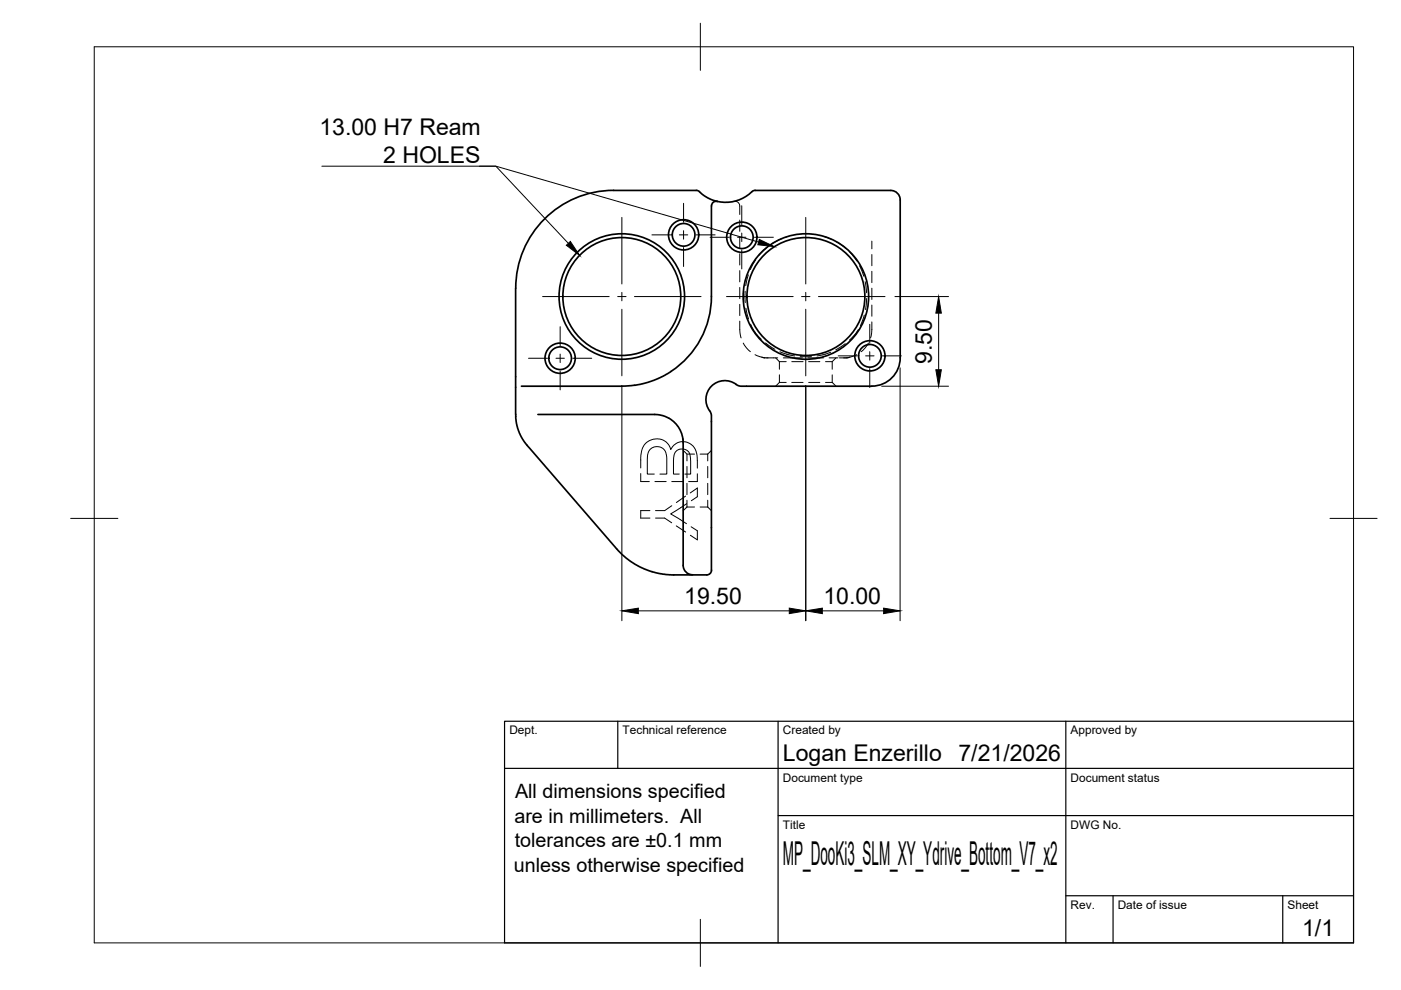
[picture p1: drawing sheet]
<svg xmlns="http://www.w3.org/2000/svg" width="297mm" height="210mm" viewBox="0 0 297 210" stroke-linecap="round" stroke-linejoin="round" font-family="sans-serif">
<!-- layer: Visible -->
<g fill="none" stroke="#000" stroke-width=".36">
<path d="M130.1 40.4h17.5M130.1 40.4a20.8 20.8 0 0 0-20.8 20.7v27.6l.3 1.6 .5 1.4 .8 1.5 .9 1.2 18.9 21.9a16 16 0 0 0 7.6 4.9M147.6 40.4a1.57 1.57 0 0 1 1.2 .7l1.3 .9 1.8 .7a8.3 8.3 0 0 0 7.5-2M152.1 42.7a1.01 1.01 0 0 0-1.2 1l-.1 19.2a19 19 0 0 1-8.5 15.8M160.1 40.4h28.8a2 2 0 0 1 2 2v33.5a6 6 0 0 1-6 6M160.1 40.4l-.7 .2M142.3 78.8l-2.7 1.5-2.3 .8-2.6 .6-2.9 .2M110.6 81.9h21.2M114 87.9h24.9l2 .4a6.1 6.1 0 0 1 3.9 5.6v25a2.85 2.85 0 0 0 1 2.7l1 .3M184.8 81.9h-27.7l-.6-.1a4.1 4.1 0 0 0-5.7 .1 4.1 4.1 0 0 0-.1 5.7l.1 .4v31.4a3.7 3.7 0 0 1-.2 2.2l-.8 .3h-7.5l-1.8-.2-2.2-.5"/>
<circle cx="144.9" cy="49.8" r="3.2"/>
<circle cx="144.9" cy="49.8" r="2.4"/>
<circle cx="157.3" cy="50.3" r="3.2"/>
<circle cx="157.3" cy="50.3" r="2.4"/>
<circle cx="118.8" cy="75.9" r="3.2"/>
<circle cx="118.8" cy="75.9" r="2.4"/>
<circle cx="131.8" cy="62.9" r="13.3"/>
<circle cx="131.8" cy="62.9" r="12.5"/>
<circle cx="170.9" cy="62.9" r="13.3"/>
<circle cx="170.9" cy="62.9" r="12.5"/>
<circle cx="184.4" cy="75.4" r="3.2"/>
<circle cx="184.4" cy="75.4" r="2.4"/>
</g>
<!-- layer: Hidden -->
<g fill="none" stroke="#000" stroke-width=".21">
<path d="M155.6 42.7a1 1 0 0 1 1.2 1v1.8M156.8 46.7v2.3M156.8 50.2v2.4M156.8 53.8v2.4M156.8 57.4v2.4M158.7 58.3l-.6 2.3M160.2 55.1l-1.1 2M162.6 52.4l-1.6 1.7M165.7 50.6l-2.1 1.1M166.9 50.2l-.3 .1M174.9 50.2l1.4 .6M177.4 51.3l1.9 1.4"/>
<path d="M180.2 53.5l1.5 1.8M182.2 56.4l.9 2.2M183.4 59.7l.3 2.4M184.8 51.1v1.7M184.8 54v2.3M184.8 57.5v2.4M156.8 68.1a9 9 0 0 0 .3 3.5M156.8 61v2.3M156.8 64.5v2.4M157.6 72.7l.6 1 .9 .9M158 61.8v2.3M158.1 65.3l.6 2.3"/>
<path d="M159.1 68.7l1 1.8 1.3 1.4M160.1 75.2l1.8 .6 1 .1M161.5 75.7l.7 .2M162.3 72.7l2 1.4M162.5 75.9h2.4M164.4 75.9l.8 .8M165.2 76.7h1.5M165.2 76.7v1.6M165.2 79.5v1.6M165.4 74.6l1.7 .6 1.4 .3M166.1 75.9h4M167.9 76.7h2.4"/>
<path d="M169.7 75.6h2.3M171.3 75.9h3.3M171.4 76.7h2.4M175 76.7h1.4M175.8 75.9h1.9M176.1 74.7l-2.9 .8M176.4 79.5v1.6M177.2 75.9l-.8 .8v1.6M179.2 72.9l-2 1.3M180.2 75.7l-.5 .2h-1.7M181.6 75.2l-1.8 .6-.9 .1M182 69.9l-.9 1.2-1 1"/>
<path d="M183.2 66.8l-.8 2.2M183.7 63.3l-.2 2.3M184.1 72.7l-.6 1-.9 .9M184.8 68.3a8.6 8.6 0 0 1-.2 3.3M184.8 61.1v2.4M184.8 64.7v2.3M135.8 99.2l.1-2.6 .2-1.2 .3-.8 .5-.6 .7-.5 .9-.4 .8-.1 .9 .1 .9 .5 .7 .7 .4 1 .7-.9 1.1-.7h1.3l1.2 .5 .9 1 .3 1.1 .1 3M144.8 92.9v1M144.8 95.5l.8 .8h1.7M145.6 96.3v1.4M145.6 98.9v2.4M148.4 96.3h1.7"/>
<path d="M150.1 98.9v2.4M150.1 96.3v1.4M150.8 95.5l-.7 .8M165.2 81.1h1.5M165.2 81.1l-.8 .8M167.9 81.1h2.4M171.4 81.1h2.4M175 81.1h1.4M176.4 81.1l.8 .8M135.8 100.4v1.7h1.9M137.8 108.3h-2v1.5h2M138.7 100.5h-1.5l.2-4.3 .4-.9 .8-.5 1-.1 .8 .3a2.72 2.72 0 0 1 1 2.7v2.8h-1.5"/>
<path d="M138.9 102.1h2.3M139 109.8h1.9l1.5 1M142.4 107.2l-1.5 1.1h-1.9M142.4 102.1h2.4M143.4 111.5l2 1.3M144 100.5h-1.2l.1-3.9a1.76 1.76 0 0 1 1.6-1.4 1.76 1.76 0 0 1 1.8 1.1l.1 1.4v2.8h-1.2M145.4 105.2l-2 1.3M145.6 106.8l-3.4 2.2 3.3 2M145.6 102.5v2.4M145.6 106.1v1.4M145.6 107.5l-.8 .8M145.6 107.5h1.7"/>
<path d="M146.3 104.5l1.5-1v1.8l-1.2 .9M146.5 111.7l1.3 .8v2l-1.4-1M147.8 100.4v1.7h-1.8M148.4 107.5h1.7M150.1 106.1v1.4M150.1 102.5v2.4M150.1 107.5l.7 .8"/>
</g>
<!-- layer: BORDER -->
<path d="M20 9.9h267v190h-267zM148.5 4.9v10M15 109.9h10M282 109.9h10M148.5 194.9v10" fill="none" stroke="#000" stroke-width=".21"/>
<!-- layer: TITLEBLOCK -->
<path d="M107 152.9h180v47h-180zM131 152.9v10M165 152.9v47M226 152.9v47M107 162.9h180M165 172.9h122M226 189.9h61M236 189.9v10M272 189.9v10" fill="none" stroke="#000" stroke-width=".25"/>
<!-- layer: Smart Centers -->
<g fill="none" stroke="#000" stroke-width=".21">
<path d="M131.8 46.1v14.1M138.2 49.8h4M144 49.8h1.8M144.9 43.1v4M144.9 48.9v1.8M144.9 52.5v4M147.6 49.8h4M150.6 50.3h4M156.4 50.3h1.8M157.3 43.6v4M157.3 49.4v1.8M157.3 53v4"/>
<path d="M160 50.3h4M170.8 46.1v14.1M112.1 76h4M115 62.9h14.2M117.9 76h1.8M118.8 69.3v4M118.8 75.1v1.8M118.8 78.6v4.1M121.4 76h4.1M131 62.9h1.7M131.8 62v1.8M131.8 65.6v14.1"/>
<path d="M134.5 62.9h14.1M154 62.9h14.2M169.9 62.9h1.8M170.8 62v1.8M170.8 65.6v14.1M173.5 62.9h14.1M177.7 75.5h4M183.5 75.5h1.8M184.4 68.8v4M184.4 74.6v1.8M184.4 78.1v4.1M187.1 75.5h4"/>
</g>
<!-- layer: FD_Dimensions -->
<path d="M189.7 62.9h11.4M190.8 78v53.6M199 66.4v12M131.8 81.8v49.8M170.8 81.8v49.8M186.9 81.9h14.2M135.3 129.5h32M174.3 129.5h13" fill="none" stroke="#000" stroke-width=".21"/>
<path d="M198.4 78.4h1.2l-.6 3.5zM199 62.9l.6 3.5h-1.2zM131.8 129.5l3.5-.6v1.2zM167.3 128.9l3.5 .6-3.5 .6zM170.8 129.5l3.5-.6v1.2zM187.3 128.9l3.5 .6-3.5 .6z" fill="#000" stroke="#000" stroke-width=".21"/>
<!-- layer: Leaders -->
<path d="M120.1 52l.8-.8 2 3zM161 50.8l3.2 1.5-3.5-.4z" fill="#000" stroke="#000" stroke-width=".21"/>
<path d="M68.2 35.2h36.9l15.4 16.4M101.6 35.2h3.5l55.7 16.1" fill="none" stroke="#000" stroke-width=".21"/>
<text font-size="7" x="166" y="183.4">MP_DooKi3_SLM_XY_Ydrive_Bottom_V7_x2</text>
<g font-size="4.9">
<text x="67.7" y="28.7">13.00 H7 Ream</text>
<text x="81.2" y="34.5">2 HOLES</text>
<text x="197.5" y="77.1" transform="rotate(-90 197.5 77.1)">9.50</text>
<text x="145.1" y="128.1">19.50</text>
<text x="174.6" y="128.1">10.00</text>
<text x="166" y="161.4">Logan Enzerillo</text>
<text x="203.2" y="161.4">7/21/2026</text>
<text x="276.1" y="198.6">1/1</text>
</g>
<g font-size="4.2">
<text x="109.2" y="169.3">All dimensions specified</text>
<text x="109.1" y="174.4">are in millimeters. All</text>
<text x="109.1" y="179.6">tolerances are ±0.1 mm</text>
<text x="108.9" y="184.8">unless otherwise specified</text>
</g>
<g font-size="2.5">
<text x="108" y="155.7">Dept.</text>
<text x="132" y="155.7">Technical reference</text>
<text x="166" y="155.7">Created by</text>
<text x="227" y="155.7">Approved by</text>
<text x="166" y="165.7">Document type</text>
<text x="227" y="165.7">Document status</text>
<text x="166" y="175.7">Title</text>
<text x="227" y="175.7">DWG No.</text>
<text x="227" y="192.7">Rev.</text>
<text x="237" y="192.7">Date of issue</text>
<text x="273" y="192.7">Sheet</text>
</g>
</svg>
